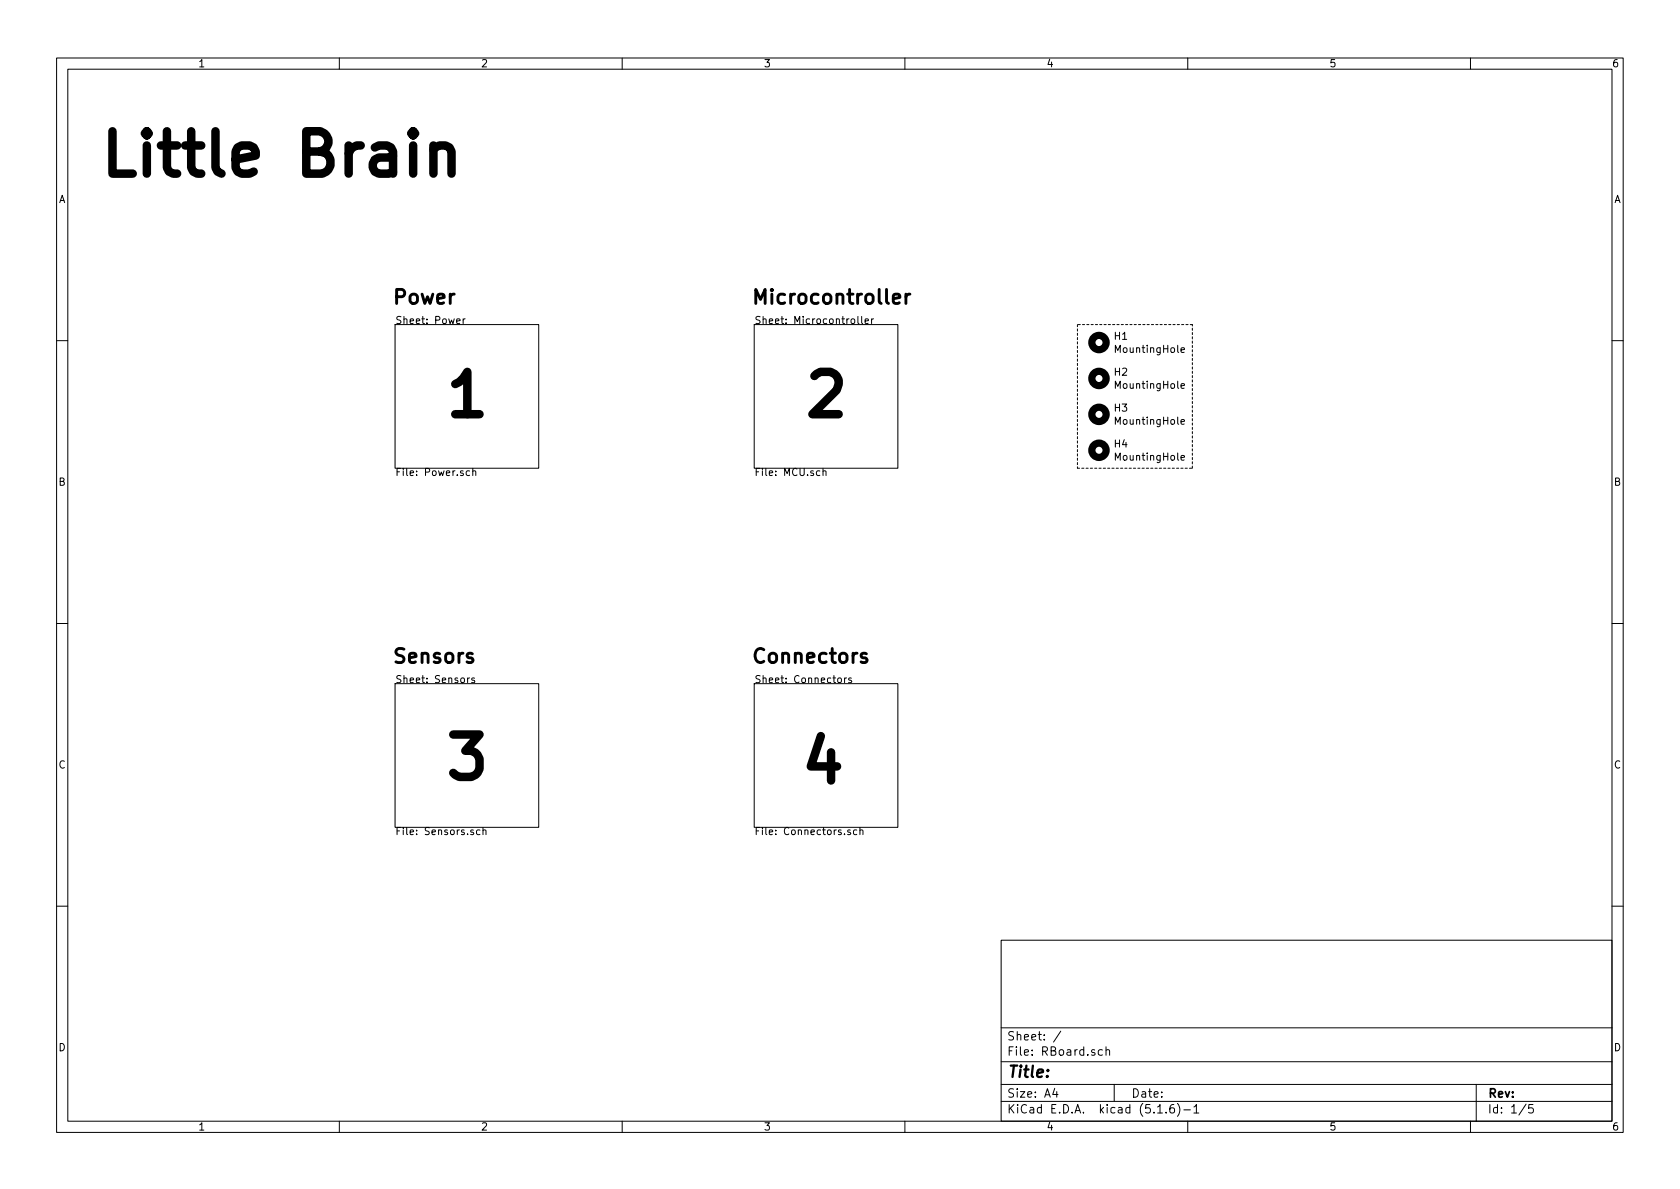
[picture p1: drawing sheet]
<svg xmlns="http://www.w3.org/2000/svg" width="297mm" height="210mm" viewBox="0 0 297 210" stroke-linecap="round" stroke-linejoin="round" font-family="sans-serif">
<g fill="none" stroke="#000" stroke-width=".18">
<path d="M10 10.3h277v189.9h-277zM12 12.2h273v186.1h-273zM60 10.3v1.9M110 10.3v1.9M160 10.3v1.9M210 10.3v1.9M260 10.3v1.9M69.8 57.4h25.4v25.4h-25.4zM80.7 56.8l.7-.1-.1-.3h-.4l-.2 .2 .1 .6h.5M81.9 56.4v.8M82.2 56.4l-.3 .2M133.3 57.4h25.4v25.4h-25.4z"/>
<path d="M151.7 56v1l.2 .2M152.3 56v1l.2 .2M153 56.8l.5-.1v-.3h-.4l-.1 .2v.6h.5M154.1 56.4v.8M154.5 56.4l-.4 .2M10 60.2h2M208.8 61.9l.6-.1v-.3h-.4l-.2 .2 .1 .6h.5M208.8 68.2l.6-.1v-.2l-.4-.1-.2 .2 .1 .6h.5M208.8 74.6l.6-.1v-.3h-.4l-.2 .2 .1 .6h.5M285 60.2h2M83 83.3h-.3l-.3 .2 .1 .5h.5M83.6 83.4l.2-.1h.3v.8"/>
<path d="M83.6 82.8v1.3M145.5 83.4l.2-.1h.3v.8M145.5 82.8v1.3M208.8 80.9l.6-.1v-.2l-.4-.1-.2 .2 .1 .6h.5M10 110.3h2M82.7 119.9v.8M83 119.9l-.3 .2M83.9 119.9h-.3l-.2 .2 .1 .1 .4 .2v.3h-.5M149.3 119.9v.8M149.7 119.9h-.3l-.1 .2M150.5 119.9h-.3l-.2 .2 .1 .1 .4 .2v.3h-.5M285 110.3h2"/>
<path d="M69.8 120.9h25.4v25.4h-25.4zM133.3 120.9h25.4v25.4h-25.4zM148.2 120l.2-.1h.3l.1 .2-.1 .6h-.3l-.2-.1zM84.9 146.8h-.4l-.2 .2 .1 .5h.5M85.4 146.9l.2-.1h.3v.8M85.4 146.3v1.3M150.3 146.8h-.3l-.1 .1v.2l.4 .1v.3h-.4M151.5 146.8h-.4l-.2 .2 .1 .5h.5M152 146.9l.2-.1h.3l.1 .8M152 146.3v1.3M10 160.2h2M177 166.3h108v32h-108z"/>
<path d="M285 160.2h2M60 198.3v1.9M110 198.3v1.9M160 198.3v1.9M177 194.8h108M177 191.8h108M177 187.8h108M177 181.8h108M186.5 192.5l-.4 1h1M186.8 193v1M187.6 182.3l-1.3 2M194.9 185.7l-.4-.1-.3 .3 .1 .6 .2 .1 .4-.1"/>
<path d="M195.6 185.7l.2-.1 .3 .1 .1 .9M195.6 185.1v1.5M197 191.8v3M204.7 196.8h.8M206.2 196.7v.1M207.5 195.3a.59 .59 0 0 0-.7 .7v.5l.2 .2 .4 .1 .2-.1 .1-.5-.2-.2-.4-.1-.3 .3M208.2 195.1a1.71 1.71 0 0 1 0 2.3M209.3 196.3h1.2M210 198.3v1.9M211.1 195.8l.4-.5v1.5M211.1 196.8h.9M260 198.3v1.9"/>
<path d="M261 191.8v6.5M269.8 195.2l-1.2 2M271 195.3h-.7v.7l.2-.1 .5 .1 .1 .2-.1 .5-.2 .1-.5-.1"/>
</g>
<g fill="none" stroke="#000" stroke-width="1.3">
<circle cx="194.3" cy="60.6" r="1.27"/>
<circle cx="194.3" cy="66.9" r="1.27"/>
<circle cx="194.3" cy="73.3" r="1.27"/>
<circle cx="194.3" cy="79.6" r="1.27"/>
</g>
<path d="M190.5 57.4v25.4M210.8 57.4h-20.3M190.5 82.8h20.3M210.8 82.8v-25.4" fill="none" stroke="#000" stroke-width=".18" stroke-dasharray=".4 .4"/>
<path d="M76.6 26.4a2.03 2.03 0 0 1 2.9-.3l.3 .7v3.9M76.6 25.7v5" fill="none" stroke="#000" stroke-width="1.5"/>
<path d="M160.2 52v1.7M160.9 52a.63 .63 0 0 0-.7 .5M153.2 115.6l-.6-.1-.3 .1-.1 .3 .1 .3 .9 .3 .1 .2-.1 .3-.2 .2-.8-.2" fill="none" stroke="#000" stroke-width=".51"/>
<g font-size="10.4">
<text x="17.1" y="31.1">Little Brain</text>
<text x="78.1" y="73.6">1</text>
<text x="141.6" y="73.6">2</text>
<text x="78.1" y="137.8">3</text>
<text x="141" y="138.4">4</text>
</g>
<g font-size="3.5">
<text x="69.2" y="53.8">Power</text>
<text x="132.7" y="53.8">Microcontroller</text>
<text x="69.2" y="117.3">Sensors</text>
<text x="132.7" y="117.3">Connectors</text>
</g>
<text font-size="2.8" x="178" y="190.5">Title:</text>
<g font-size="2.1">
<text x="178" y="184">Sheet: /</text>
<text x="178" y="186.7">File: RBoard.sch</text>
<text x="178" y="196.9">KiCad E.D.A. kicad (5.1.6)-1</text>
<text x="178" y="194.1">Size: A4</text>
<text x="200" y="194.1">Date:</text>
<text x="263" y="194.1">Rev:</text>
<text x="263" y="196.9">Id: 1/5</text>
</g>
<g font-size="1.8">
<text x="35" y="11.9">1</text>
<text x="85" y="11.9">2</text>
<text x="135" y="11.9">3</text>
<text x="185" y="11.9">4</text>
<text x="235" y="11.9">5</text>
<text x="285" y="11.9">6</text>
<text x="10.4" y="35.9">A</text>
<text x="285.4" y="35.9">A</text>
<text x="69.8" y="57.3">Sheet: Power</text>
<text x="133.3" y="57.3">Sheet: Microcontroller</text>
<text x="197.1" y="60.1">H1</text>
<text x="197.4" y="62.4">MountingHole</text>
<text x="197.1" y="66.4">H2</text>
<text x="197.4" y="68.8">MountingHole</text>
<text x="197.1" y="72.8">H3</text>
<text x="197.4" y="75.1">MountingHole</text>
<text x="197.1" y="79.1">H4</text>
<text x="197.4" y="81.5">MountingHole</text>
<text x="10.4" y="85.9">B</text>
<text x="69.8" y="84.2">File: Power.sch</text>
<text x="133.3" y="84.2">File: MCU.sch</text>
<text x="285.4" y="85.9">B</text>
<text x="69.8" y="120.8">Sheet: Sensors</text>
<text x="133.3" y="120.8">Sheet: Connectors</text>
<text x="10.4" y="135.9">C</text>
<text x="285.4" y="135.9">C</text>
<text x="69.8" y="147.7">File: Sensors.sch</text>
<text x="133.3" y="147.7">File: Connectors.sch</text>
<text x="10.4" y="185.9">D</text>
<text x="285.4" y="185.9">D</text>
<text x="35" y="199.9">1</text>
<text x="85" y="199.9">2</text>
<text x="135" y="199.9">3</text>
<text x="185" y="199.9">4</text>
<text x="235" y="199.9">5</text>
<text x="285" y="199.9">6</text>
</g>
</svg>
